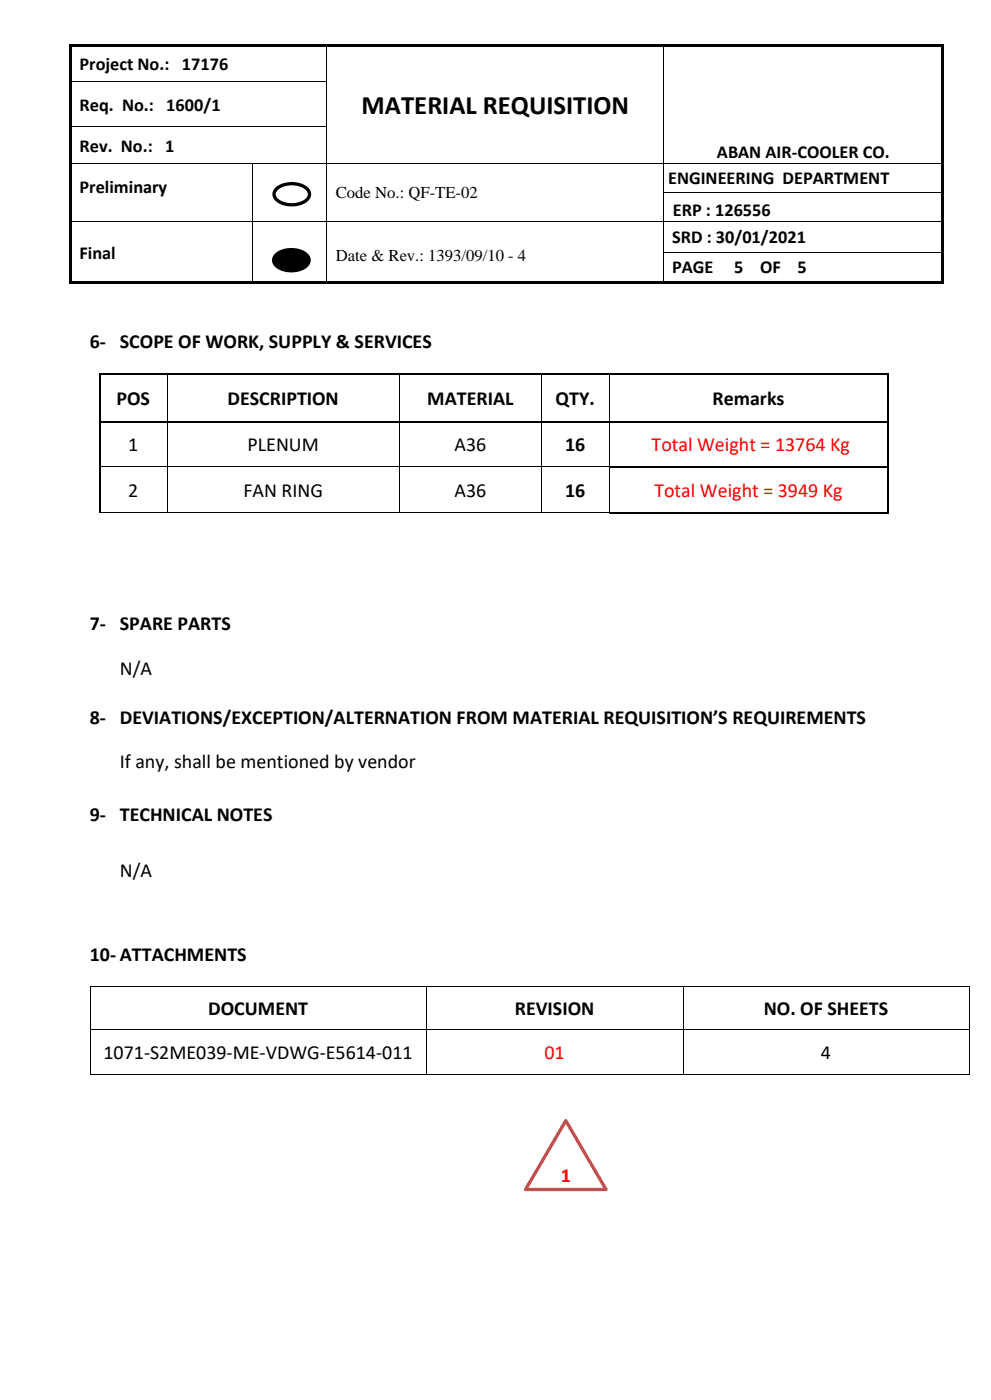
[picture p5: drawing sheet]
<svg xmlns="http://www.w3.org/2000/svg" width="210mm" height="297mm" viewBox="0 0 210 297" stroke-linecap="round" stroke-linejoin="round" font-family="sans-serif">
<g fill="#000">
<path d="M14.7 9.3h.5v.5h-.5z" fill-rule="evenodd"/>
<path d="M14.7 9.3h.5v.5h-.5z" fill-rule="evenodd"/>
<path d="M14.7 9.8h.5v7.4h-.5z" fill-rule="evenodd"/>
<path d="M14.7 17.2h.5v.5h-.5z" fill-rule="evenodd"/>
<path d="M15.2 9.3h54v.5h-54z" fill-rule="evenodd"/>
<path d="M69.2 9.3h.5v.5h-.5z" fill-rule="evenodd"/>
<path d="M69.2 17.2h.1v.5h-.1z" fill-rule="evenodd"/>
<path d="M69.7 9.3h70.9v.5h-70.9z" fill-rule="evenodd"/>
<path d="M140.6 9.3h.6v.5h-.6z" fill-rule="evenodd"/>
<path d="M140.6 17.2h.2v.5h-.2z" fill-rule="evenodd"/>
<path d="M141.2 9.3h58.4v.5h-58.4z" fill-rule="evenodd"/>
<path d="M199.6 9.3h.5v.5h-.5z" fill-rule="evenodd"/>
<path d="M199.6 9.3h.5v.5h-.5z" fill-rule="evenodd"/>
<path d="M199.6 9.8h.5v7.4h-.5z" fill-rule="evenodd"/>
<path d="M199.6 17.2h.5v.5h-.5z" fill-rule="evenodd"/>
<path d="M14.7 17.7h.5v8.9h-.5z" fill-rule="evenodd"/>
<path d="M14.7 26.6h.5v.6h-.5z" fill-rule="evenodd"/>
<path d="M14.7 27.2h.5v7.3h-.5z" fill-rule="evenodd"/>
<path d="M14.7 34.5h.5v.2h-.5z" fill-rule="evenodd"/>
<path d="M53.5 34.5h.2v.2h-.2z" fill-rule="evenodd"/>
<path d="M69.2 26.6h.1v.6h-.1z" fill-rule="evenodd"/>
<path d="M69.2 34.5h.1v.2h-.1z" fill-rule="evenodd"/>
<path d="M140.6 26.6h.2v.6h-.2z" fill-rule="evenodd"/>
<path d="M140.6 34.5h.2v.2h-.2z" fill-rule="evenodd"/>
<path d="M199.6 17.7h.5v8.9h-.5z" fill-rule="evenodd"/>
<path d="M199.6 26.6h.5v.6h-.5z" fill-rule="evenodd"/>
<path d="M199.6 27.2h.5v7.3h-.5z" fill-rule="evenodd"/>
<path d="M199.6 34.5h.5v.2h-.5z" fill-rule="evenodd"/>
<path d="M14.7 34.7h.5v6.1h-.5z" fill-rule="evenodd"/>
<path d="M14.7 40.8h.5v.2h-.5z" fill-rule="evenodd"/>
<path d="M14.7 41h.5v5.8h-.5z" fill-rule="evenodd"/>
<path d="M14.7 46.8h.5v.2h-.5z" fill-rule="evenodd"/>
<path d="M14.7 47h.5v6.4h-.5z" fill-rule="evenodd"/>
<path d="M14.7 53.4h.5v.2h-.5z" fill-rule="evenodd"/>
<path d="M14.7 53.6h.5v6.1h-.5z" fill-rule="evenodd"/>
<path d="M53.5 40.8h.2v.2h-.2z" fill-rule="evenodd"/>
<path d="M53.5 46.8h.2v.2h-.2z" fill-rule="evenodd"/>
<path d="M53.5 53.4h.2v.2h-.2z" fill-rule="evenodd"/>
<path d="M58.4 54.2a5.2 5.2 0 0 1 6.7 0 1.73 1.73 0 0 1-1 2.8 5.3 5.3 0 0 1-5.7-.8 1.46 1.46 0 0 1 0-2z" fill-rule="evenodd"/>
<path d="M69.2 40.8h.1v.2h-.1z" fill-rule="evenodd"/>
<path d="M69.2 46.8h.1v.2h-.1z" fill-rule="evenodd"/>
<path d="M69.2 53.4h.1v.2h-.1z" fill-rule="evenodd"/>
<path d="M140.6 40.8h.2v.2h-.2z" fill-rule="evenodd"/>
<path d="M140.6 46.8h.2v.2h-.2z" fill-rule="evenodd"/>
<path d="M140.6 53.4h.2v.2h-.2z" fill-rule="evenodd"/>
<path d="M199.6 34.7h.5v6.1h-.5z" fill-rule="evenodd"/>
<path d="M199.6 40.8h.5v.2h-.5z" fill-rule="evenodd"/>
<path d="M199.6 41h.5v5.8h-.5z" fill-rule="evenodd"/>
<path d="M199.6 46.8h.5v.2h-.5z" fill-rule="evenodd"/>
<path d="M199.6 47h.5v6.4h-.5z" fill-rule="evenodd"/>
<path d="M199.6 53.4h.5v.2h-.5z" fill-rule="evenodd"/>
<path d="M199.6 53.6h.5v6.1h-.5z" fill-rule="evenodd"/>
<path d="M14.7 59.7h.5v.5h-.5z" fill-rule="evenodd"/>
<path d="M14.7 59.7h.5v.5h-.5z" fill-rule="evenodd"/>
<path d="M15.2 59.7h38.3v.5h-38.3z" fill-rule="evenodd"/>
<path d="M53.5 59.7h.5v.5h-.5z" fill-rule="evenodd"/>
<path d="M54 59.7h15.2v.5h-15.2z" fill-rule="evenodd"/>
<path d="M69.2 59.7h.5v.5h-.5z" fill-rule="evenodd"/>
<path d="M69.7 59.7h70.9v.5h-70.9z" fill-rule="evenodd"/>
<path d="M140.6 59.7h.6v.5h-.6z" fill-rule="evenodd"/>
<path d="M141.2 59.7h58.4v.5h-58.4z" fill-rule="evenodd"/>
<path d="M199.6 59.7h.5v.5h-.5z" fill-rule="evenodd"/>
<path d="M199.6 59.7h.5v.5h-.5z" fill-rule="evenodd"/>
</g>
<g fill="none" stroke="#000" stroke-width=".21">
<path d="M15.2 17.3h54M69.3 9.8v7.4M69.3 17.7v8.9M140.7 9.8v7.4M140.7 17.7v8.9M15.2 26.7h54M15.2 34.6h38.3M53.6 34.7v6.1M53.7 34.6h15.5M69.3 27.2v7.3M69.3 34.7v6.1M69.3 34.6h71.3"/>
<path d="M140.7 27.2v7.3M140.7 34.7v6.1M140.8 34.6h58.8M15.2 46.9h38.3M53.6 41v5.8M53.6 47v6.4M53.6 53.6v6.1M53.7 46.9h15.5M69.3 41v5.8M69.3 47v6.4M69.3 53.6v6.1M69.3 46.9h71.3"/>
<path d="M140.7 41v5.8M140.7 47v6.4M140.7 53.6v6.1M140.8 40.9h58.8M140.8 46.9h58.8M140.8 53.5h58.8"/>
</g>
<path d="M58.4 54.2a5.2 5.2 0 0 1 6.7 0 1.73 1.73 0 0 1-1 2.8 5.3 5.3 0 0 1-5.7-.8 1.46 1.46 0 0 1 0-2z" fill="none" stroke="#000" stroke-width=".71" stroke-linecap="butt"/>
<path d="M58.5 40.2a5.2 5.2 0 0 1 6.7 0 1.73 1.73 0 0 1-1 2.8 5.3 5.3 0 0 1-5.7-.8 1.46 1.46 0 0 1 0-2z" fill-rule="evenodd" fill="#fff"/>
<path d="M58.5 40.2a5.2 5.2 0 0 1 6.7 0 1.73 1.73 0 0 1-1 2.8 5.3 5.3 0 0 1-5.7-.8 1.46 1.46 0 0 1 0-2z" fill="none" stroke="#000" stroke-width=".71" stroke-linecap="butt"/>
<g fill="#000">
<path d="M21 79.2h.3v.4h-.3z" fill-rule="evenodd"/>
<path d="M21 79.2h.3v.3h-.3z" fill-rule="evenodd"/>
<path d="M35.3 79.5l.2 .1z" fill-rule="evenodd"/>
<path d="M35.3 79.2h.4v.3h-.4z" fill-rule="evenodd"/>
<path d="M84.5 79.5l.2 .1z" fill-rule="evenodd"/>
<path d="M84.5 79.2h.4v.3h-.4z" fill-rule="evenodd"/>
<path d="M114.7 79.5l.2 .1z" fill-rule="evenodd"/>
<path d="M114.7 79.2h.3v.3h-.3z" fill-rule="evenodd"/>
<path d="M129 79.5l.2 .1z" fill-rule="evenodd"/>
<path d="M129 79.2h.3v.3h-.3z" fill-rule="evenodd"/>
<path d="M188 79.2h.4v.4h-.4z" fill-rule="evenodd"/>
<path d="M188 79.2h.4v.3h-.4z" fill-rule="evenodd"/>
<path d="M21 89.3h.3v.4h-.3z" fill-rule="evenodd"/>
<path d="M21 98.9h.3v.4h-.3z" fill-rule="evenodd"/>
<path d="M35.3 89.7h.2z" fill-rule="evenodd"/>
<path d="M35.3 89.3h.4v.4h-.4z" fill-rule="evenodd"/>
<path d="M35.3 98.9h.2v.4h-.2z" fill-rule="evenodd"/>
<path d="M84.5 89.7h.2z" fill-rule="evenodd"/>
<path d="M84.5 89.3h.4v.4h-.4z" fill-rule="evenodd"/>
<path d="M84.5 98.9h.2v.4h-.2z" fill-rule="evenodd"/>
<path d="M114.7 89.7h.2z" fill-rule="evenodd"/>
<path d="M114.7 89.3h.3v.4h-.3z" fill-rule="evenodd"/>
<path d="M114.7 98.9h.2v.4h-.2z" fill-rule="evenodd"/>
<path d="M129 89.7h.2z" fill-rule="evenodd"/>
<path d="M129 89.3h.3v.4h-.3z" fill-rule="evenodd"/>
<path d="M129 98.9h.2v.4h-.2z" fill-rule="evenodd"/>
<path d="M188 89.3h.4v.4h-.4z" fill-rule="evenodd"/>
<path d="M188 98.9h.4v.4h-.4z" fill-rule="evenodd"/>
<path d="M35.3 108.6h.2v.1h-.2z" fill-rule="evenodd"/>
<path d="M84.5 108.6h.2v.1h-.2z" fill-rule="evenodd"/>
<path d="M114.7 108.6h.2v.1h-.2z" fill-rule="evenodd"/>
<path d="M129 108.6h.2v.1h-.2z" fill-rule="evenodd"/>
<path d="M129 108.6h.2v.1h-.2z" fill-rule="evenodd"/>
<path d="M188 108.6h.4v.3h-.4z" fill-rule="evenodd"/>
<path d="M188 108.6h.4v.3h-.4z" fill-rule="evenodd"/>
<path d="M19 209.3h.2v.2h-.2z" fill-rule="evenodd"/>
<path d="M19 209.3h.2v.2h-.2z" fill-rule="evenodd"/>
<path d="M19 218.3h.2v.2h-.2z" fill-rule="evenodd"/>
<path d="M90.2 209.3h.2v.2h-.2z" fill-rule="evenodd"/>
<path d="M90.2 218.3h.2v.2h-.2z" fill-rule="evenodd"/>
<path d="M144.7 209.3h.2v.2h-.2z" fill-rule="evenodd"/>
<path d="M144.7 218.3h.2v.2h-.2z" fill-rule="evenodd"/>
<path d="M205.3 209.3h.2v.2h-.2z" fill-rule="evenodd"/>
<path d="M205.3 209.3h.2v.2h-.2z" fill-rule="evenodd"/>
<path d="M205.3 218.3h.2v.2h-.2z" fill-rule="evenodd"/>
<path d="M19 227.9h.2v.1h-.2z" fill-rule="evenodd"/>
<path d="M19 227.9h.2v.1h-.2z" fill-rule="evenodd"/>
<path d="M90.2 227.9h.2v.1h-.2z" fill-rule="evenodd"/>
<path d="M144.7 227.9h.2v.1h-.2z" fill-rule="evenodd"/>
<path d="M205.3 227.9h.2v.1h-.2z" fill-rule="evenodd"/>
<path d="M205.3 227.9h.2v.1h-.2z" fill-rule="evenodd"/>
</g>
<g fill="none" stroke="#000" stroke-width=".34">
<path d="M21.1 79.6v9.7M21.3 79.4h14M35.7 79.4h48.8M84.9 79.4h29.8M115 79.4h14M129.3 79.4h58.7M188.2 79.6v9.7M21.1 89.7v9.2M21.1 99.3v9.3M21.3 89.5h14M35.7 89.5h48.8M84.9 89.5h29.8"/>
<path d="M115 89.5h14M129.2 99.1h58.8M129.3 89.5h58.7M188.2 89.7v9.2M188.2 99.3v9.3M129.2 108.7h58.8"/>
</g>
<g fill="none" stroke="#000" stroke-width=".21">
<path d="M35.4 79.6v9.7M84.6 79.6v9.7M114.8 79.6v9.7M129.1 79.6v9.7M21.3 99h14M35.4 89.7v9.2M35.4 99.3v9.3M35.5 99h49M84.6 89.7v9.2M84.6 99.3v9.3M84.7 99h30M114.8 89.7v9.2"/>
<path d="M114.8 99.3v9.3M114.9 99h14.1M129.1 89.7v9.2M129.1 99.3v9.3M21 108.7h14.3M35.5 108.7h49M84.7 108.7h30M114.9 108.7h14.1M19.1 209.5v8.8M19.1 218.5v9.4M19.2 209.4h71M19.2 218.4h71"/>
<path d="M90.3 209.5v8.8M90.3 218.5v9.4M90.4 209.4h54.3M90.4 218.4h54.3M144.8 209.5v8.8M144.8 218.5v9.4M144.9 209.4h60.4M144.9 218.4h60.4M205.4 209.5v8.8M205.4 218.5v9.4M19.2 227.9h71M90.4 227.9h54.3"/>
<path d="M144.9 227.9h60.4"/>
</g>
<g fill="#fff">
<path d="M119.9 237.8l8.5 14.6h-17z"/>
<path d="M46.6 232.6h5.8v7.4h-5.8z" fill-rule="evenodd"/>
</g>
<path d="M119.9 237.8l8.5 14.6h-17z" fill="none" stroke="#c0504d" stroke-width=".71" stroke-linecap="butt"/>
<text font-size="5.7" x="76.7" y="24.2">MATERIAL REQUISITION</text>
<g font-size="4.2">
<text x="19" y="73.8">6- SCOPE OF WORK, SUPPLY &amp; SERVICES</text>
<text x="24.7" y="85.9">POS</text>
<text x="48.2" y="85.9">DESCRIPTION</text>
<text x="90.6" y="85.9">MATERIAL</text>
<text x="117.8" y="85.9">QTY.</text>
<text x="151" y="85.9">Remarks</text>
<text x="27.2" y="95.8">1</text>
<text x="52.5" y="95.8">PLENUM</text>
<text x="96.3" y="95.8">A36</text>
<text x="119.8" y="95.8">16</text>
<text x="27.2" y="105.4">2</text>
<text x="51.6" y="105.4">FAN RING</text>
<text x="96.3" y="105.4">A36</text>
<text x="119.8" y="105.4">16</text>
<text x="19" y="133.7">7- SPARE PARTS</text>
<text x="25.4" y="143.2">N/A</text>
<text x="19" y="153.5">8- DEVIATIONS/EXCEPTION/ALTERNATION FROM MATERIAL REQUISITION’S REQUIREMENTS</text>
<text x="25.4" y="163">If any, shall be mentioned by vendor</text>
<text x="19" y="174.1">9- TECHNICAL NOTES</text>
<text x="25.4" y="186">N/A</text>
<text x="19" y="203.8">10- ATTACHMENTS</text>
<text x="44.1" y="215.3">DOCUMENT</text>
<text x="109.1" y="215.3">REVISION</text>
<text x="161.9" y="215.3">NO. OF SHEETS</text>
<text x="21.9" y="224.6">1071-S2ME039-ME-VDWG-E5614-011</text>
<text x="174" y="224.6">4</text>
</g>
<g font-size="4.2" fill="#f00">
<text x="138.1" y="95.8">Total Weight = 13764 Kg</text>
<text x="138.7" y="105.4">Total Weight = 3949 Kg</text>
<text x="115.4" y="224.6">01</text>
<text x="118.9" y="250.7">1</text>
</g>
<g font-size="3.9">
<text x="16.9" y="14.8">Project No.: 17176</text>
<text x="16.9" y="23.5">Req. No.: 1600/1</text>
<text x="16.9" y="32.2">Rev. No.: 1</text>
<text x="151.9" y="33.5">ABAN AIR-COOLER CO.</text>
<text x="16.9" y="41">Preliminary</text>
<text x="141.6" y="39.1">ENGINEERING DEPARTMENT</text>
<text x="142.6" y="45.8">ERP : 126556</text>
<text x="142.5" y="51.5">SRD : 30/01/2021</text>
<text x="16.9" y="54.8">Final</text>
<text x="142.5" y="58">PAGE</text>
<text x="155.6" y="58">5</text>
<text x="161.1" y="58">OF</text>
<text x="169" y="58">5</text>
</g>
<g font-size="3.5">
<text x="71.2" y="42">Code No.: QF-TE-02</text>
<text x="71.2" y="55.3">Date &amp; Rev.: 1393/09/10 - 4</text>
</g>
</svg>
